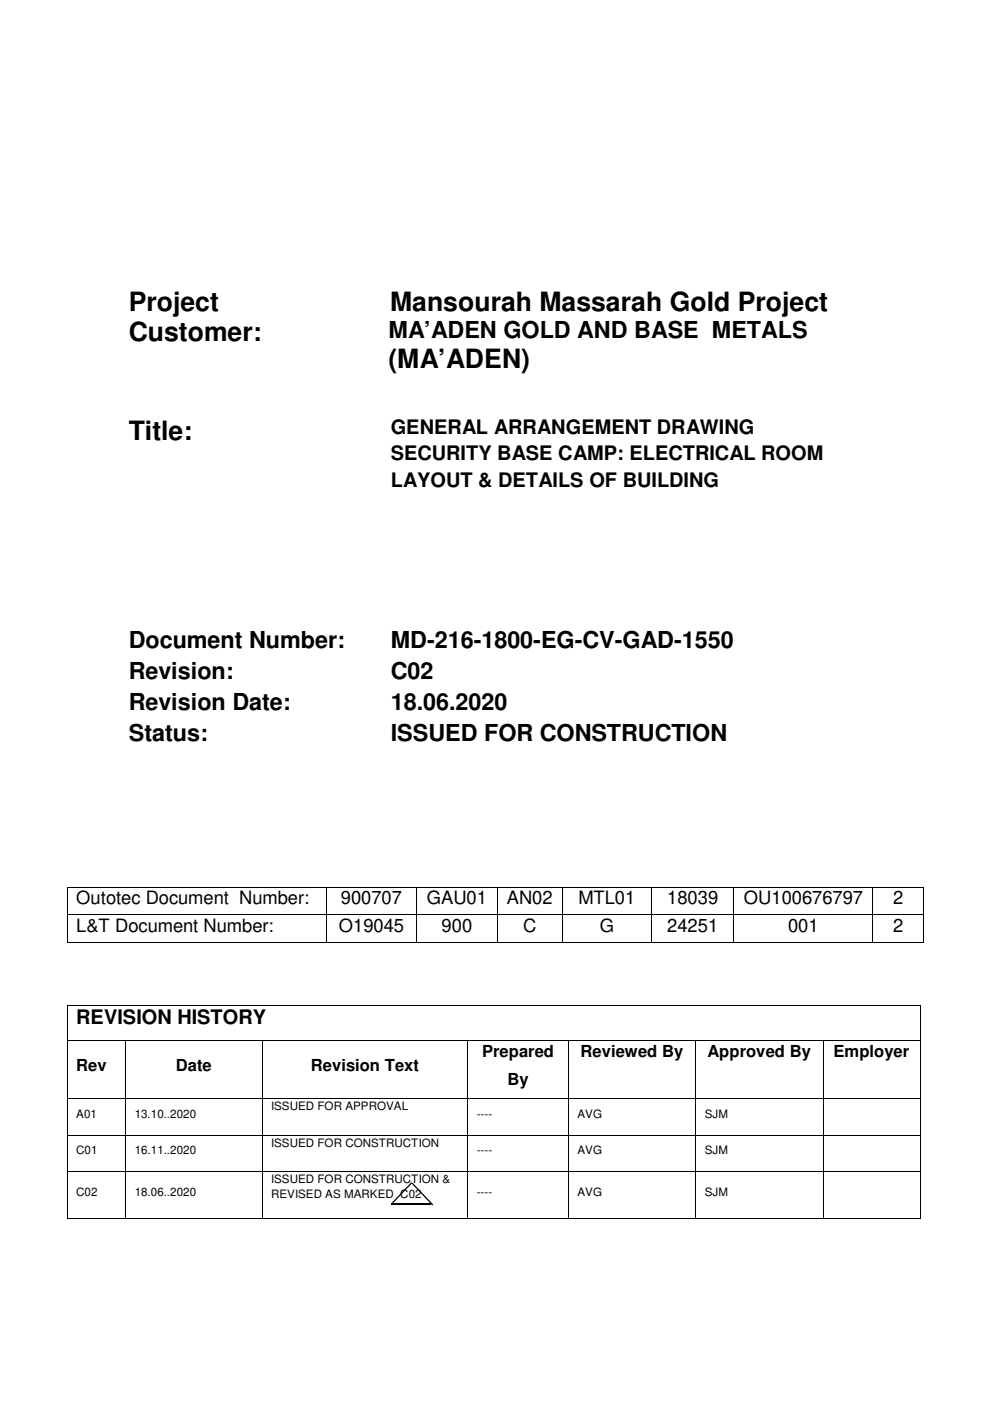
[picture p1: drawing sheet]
<svg xmlns="http://www.w3.org/2000/svg" width="210mm" height="297mm" viewBox="0 0 210 297" stroke-linecap="round" stroke-linejoin="round" font-family="sans-serif">
<g fill="#000">
<path d="M14.2 188h.2v.2h-.2zM14.2 193.9h.2v.2h-.2zM14.2 199.8h.2v.2h-.2zM69.1 188h.2v.2h-.2zM69.1 193.9h.2v.2h-.2zM69.1 199.8h.2v.2h-.2zM88.3 188h.2v.2h-.2zM88.3 193.9h.2v.2h-.2zM88.3 199.8h.2v.2h-.2zM105.4 188h.1v.2h-.1zM105.4 193.9h.1v.2h-.1zM105.4 199.8h.1v.2h-.1z"/>
<path d="M119.1 188h.2v.2h-.2zM119.1 193.9h.2v.2h-.2zM119.1 199.8h.2v.2h-.2zM138.1 188h.2v.2h-.2zM138.1 193.9h.2v.2h-.2zM138.1 199.8h.2v.2h-.2zM155.5 188h.2v.2h-.2zM155.5 193.9h.2v.2h-.2zM155.5 199.8h.2v.2h-.2zM185 188h.2v.2h-.2zM185 193.9h.2v.2h-.2zM185 199.8h.2v.2h-.2z"/>
<path d="M195.7 188h.2v.2h-.2zM195.7 193.9h.2v.2h-.2zM195.7 199.8h.2v.2h-.2zM14.2 213.1h.2v.2h-.2zM195.1 213.1h.1v.2h-.1zM14.2 220.6h.2v.2h-.2zM14.2 232.9h.2v.2h-.2zM26.6 220.6h.2v.2h-.2zM26.6 232.9h.2v.2h-.2zM55.5 220.6h.2v.2h-.2zM55.5 232.9h.2v.2h-.2zM99.1 220.6h.2v.2h-.2z"/>
<path d="M99.1 232.9h.2v.2h-.2zM120.5 220.6h.2v.2h-.2zM120.5 232.9h.2v.2h-.2zM147.4 220.6h.2v.2h-.2zM147.4 232.9h.2v.2h-.2zM174.5 220.6h.1v.2h-.1zM174.5 232.9h.1v.2h-.1zM195.1 220.6h.1v.2h-.1zM195.1 232.9h.1v.2h-.1zM14.2 240.6h.2v.2h-.2zM14.2 248.3h.2v.2h-.2zM14.2 258.3h.2v.2h-.2z"/>
<path d="M26.6 240.6h.2v.2h-.2zM26.6 248.3h.2v.2h-.2zM26.6 258.3h.2v.2h-.2zM55.5 240.6h.2v.2h-.2zM55.5 248.3h.2v.2h-.2zM55.5 258.3h.2v.2h-.2zM87.2 250.7l.2 .2-4.3 4.4-.1-.2zM87.2 250.9l.3-.2 4.4 4.7-.2 .2zM99.1 240.6h.2v.2h-.2zM99.1 248.3h.2v.2h-.2zM99.1 258.3h.2v.2h-.2zM120.5 240.6h.2v.2h-.2z"/>
<path d="M120.5 248.3h.2v.2h-.2zM120.5 258.3h.2v.2h-.2zM147.4 240.6h.2v.2h-.2zM147.4 248.3h.2v.2h-.2zM147.4 258.3h.2v.2h-.2zM174.5 240.6h.1v.2h-.1zM174.5 248.3h.1v.2h-.1zM174.5 258.3h.1v.2h-.1zM195.1 240.6h.1v.2h-.1zM195.1 248.3h.1v.2h-.1zM195.1 258.3h.1v.2h-.1z"/>
</g>
<g fill="none" stroke="#000" stroke-width=".21">
<path d="M14.3 188.2v5.7M14.3 194.1v5.7M14.4 188.1h54.7M14.4 194h54.7M14.4 199.9h54.7M69.2 188.2v5.7M69.2 194.1v5.7M69.3 188.1h19M69.3 194h19M69.3 199.9h19M88.4 188.2v5.7M88.4 194.1v5.7"/>
<path d="M88.5 188.1h16.9M88.5 194h16.9M88.5 199.9h16.9M105.5 188.2v5.7M105.5 194.1v5.7M105.5 188.1h13.6M105.5 194h13.6M105.5 199.9h13.6M119.2 188.2v5.7M119.2 194.1v5.7M119.3 188.1h18.8M119.3 194h18.8"/>
<path d="M119.3 199.9h18.8M138.2 188.2v5.7M138.2 194.1v5.7M138.3 188.1h17.2M138.3 194h17.2M138.3 199.9h17.2M155.6 188.2v5.7M155.6 194.1v5.7M155.7 188.1h29.3M155.7 194h29.3M155.7 199.9h29.3M185.1 188.2v5.7"/>
<path d="M185.1 194.1v5.7M185.2 188.1h10.5M185.2 194h10.5M185.2 199.9h10.5M195.8 188.2v5.7M195.8 194.1v5.7M14.3 213.3v7.3M14.4 213.2h180.7M195.2 213.3v7.3M14.3 220.8v12.1M14.3 233.1v7.5M14.4 220.7h12.2"/>
<path d="M14.4 233h12.2M26.7 220.8v12.1M26.7 233.1v7.5M26.8 220.7h28.7M26.8 233h28.7M55.6 220.8v12.1M55.6 233.1v7.5M55.7 220.7h43.4M55.7 233h43.4M99.2 220.8v12.1M99.2 233.1v7.5M99.3 220.7h21.2"/>
<path d="M99.3 233h21.2M120.6 220.8v12.1M120.6 233.1v7.5M120.7 220.7h26.7M120.7 233h26.7M147.5 220.8v12.1M147.5 233.1v7.5M147.6 220.7h26.9M147.6 233h26.9M174.5 220.8v12.1M174.5 233.1v7.5M174.6 220.7h20.5"/>
<path d="M174.6 233h20.5M195.2 220.8v12.1M195.2 233.1v7.5M14.3 240.8v7.5M14.3 248.5v9.8M14.4 240.7h12.2M14.4 248.4h12.2M14.4 258.4h12.2M26.7 240.8v7.5M26.7 248.5v9.8M26.8 240.7h28.7M26.8 248.4h28.7"/>
<path d="M26.8 258.4h28.7M55.6 240.8v7.5M55.6 248.5v9.8M55.7 240.7h43.4M55.7 248.4h43.4M55.7 258.4h43.4M99.2 240.8v7.5M99.2 248.5v9.8M99.3 240.7h21.2M99.3 248.4h21.2M99.3 258.4h21.2M120.6 240.8v7.5"/>
<path d="M120.6 248.5v9.8M120.7 240.7h26.7M120.7 248.4h26.7M120.7 258.4h26.7M147.5 240.8v7.5M147.5 248.5v9.8M147.6 240.7h26.9M147.6 248.4h26.9M147.6 258.4h26.9M174.5 240.8v7.5M174.5 248.5v9.8M174.6 240.7h20.5"/>
<path d="M174.6 248.4h20.5M174.6 258.4h20.5M195.2 240.8v7.5M195.2 248.5v9.8"/>
</g>
<path d="M83 255.3h8.3" fill="none" stroke="#000" stroke-width=".25"/>
<g font-size="5.6">
<text x="27.3" y="65.9">Project</text>
<text x="82.7" y="65.9">Mansourah Massarah Gold Project</text>
<text x="27.3" y="72.3">Customer:</text>
<text x="82.3" y="78">(MA’ADEN)</text>
<text x="27.3" y="93.3">Title:</text>
</g>
<g font-size="5">
<text x="82.3" y="71.7">MA’ADEN GOLD AND BASE METALS</text>
<text x="27.3" y="137.4">Document Number:</text>
<text x="82.8" y="137.4">MD-216-1800-EG-CV-GAD-1550</text>
<text x="27.3" y="143.9">Revision:</text>
<text x="82.8" y="143.9">C02</text>
<text x="27.3" y="150.5">Revision Date:</text>
<text x="82.8" y="150.5">18.06.2020</text>
<text x="27.3" y="157">Status:</text>
<text x="82.8" y="157">ISSUED FOR CONSTRUCTION</text>
</g>
<g font-size="4.2">
<text x="82.8" y="92">GENERAL ARRANGEMENT DRAWING</text>
<text x="82.8" y="97.6">SECURITY BASE CAMP: ELECTRICAL ROOM</text>
<text x="82.8" y="103.2">LAYOUT &amp; DETAILS OF BUILDING</text>
<text x="16.2" y="217.2">REVISION HISTORY</text>
</g>
<g font-size="3.9">
<text x="16.2" y="191.8">Outotec Document Number:</text>
<text x="72.3" y="191.8">900707</text>
<text x="90.5" y="191.8">GAU01</text>
<text x="107.5" y="191.8">AN02</text>
<text x="122.6" y="191.8">MTL01</text>
<text x="141.5" y="191.8">18039</text>
<text x="157.7" y="191.8">OU100676797</text>
<text x="189.4" y="191.8">2</text>
<text x="16.2" y="197.7">L&amp;T Document Number:</text>
<text x="71.8" y="197.7">O19045</text>
<text x="93.6" y="197.7">900</text>
<text x="110.9" y="197.7">C</text>
<text x="127.2" y="197.7">G</text>
<text x="141.5" y="197.7">24251</text>
<text x="167.1" y="197.7">001</text>
<text x="189.4" y="197.7">2</text>
</g>
<g font-size="3.5">
<text x="16.2" y="227.1">Rev</text>
<text x="37.3" y="227.1">Date</text>
<text x="65.9" y="227.1">Revision Text</text>
<text x="102.2" y="224">Prepared</text>
<text x="123.1" y="224">Reviewed By</text>
<text x="150" y="224">Approved By</text>
<text x="176.7" y="224">Employer</text>
<text x="107.6" y="230.1">By</text>
</g>
<g font-size="2.5">
<text x="16.2" y="237">A01</text>
<text x="28.6" y="237">13.10..2020</text>
<text x="57.5" y="235.4">ISSUED FOR APPROVAL</text>
<text x="101.1" y="237">----</text>
<text x="122.4" y="237">AVG</text>
<text x="149.4" y="237">SJM</text>
<text x="16.2" y="244.7">C01</text>
<text x="28.6" y="244.7">16.11..2020</text>
<text x="57.5" y="243.1">ISSUED FOR CONSTRUCTION</text>
<text x="101.1" y="244.7">----</text>
<text x="122.4" y="244.7">AVG</text>
<text x="149.4" y="244.7">SJM</text>
<text x="57.5" y="250.8">ISSUED FOR CONSTRUCTION &amp;</text>
<text x="16.2" y="253.6">C02</text>
<text x="28.6" y="253.6">18.06..2020</text>
<text x="57.5" y="254.1">REVISED AS MARKED C02</text>
<text x="101.1" y="253.6">----</text>
<text x="122.4" y="253.6">AVG</text>
<text x="149.4" y="253.6">SJM</text>
</g>
</svg>
